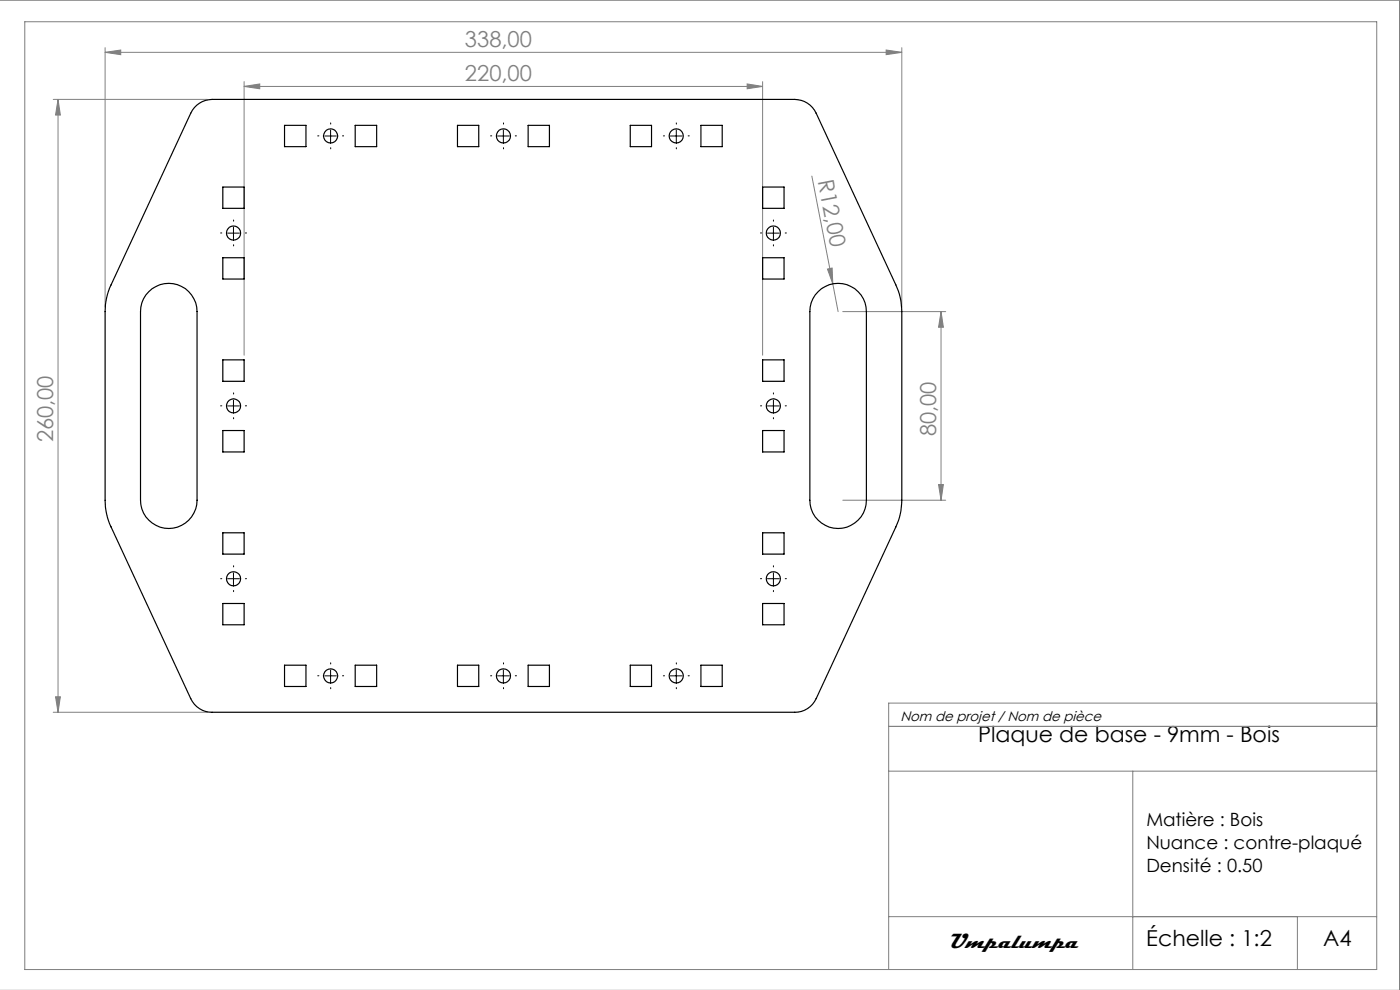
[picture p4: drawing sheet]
<svg xmlns="http://www.w3.org/2000/svg" width="297mm" height="210mm" viewBox="0 0 297 210" stroke-linecap="round" stroke-linejoin="round" font-family="sans-serif">
<g fill="none" stroke="#808080" stroke-width=".21">
<path d="M-.1 .1h297v210M5.3 4.6h286.8v201.1h-286.8zM22.3 11.1l3.3-.5v1zM22.3 10.1v55M22.3 11.1h169M51.8 18.3l3.3-.5v1zM51.8 17.3v58M51.8 18.3h110M158.5 17.8l3.3 .5-3.3 .5zM161.8 17.3v58M188 10.6l3.3 .5-3.3 .5zM191.3 10.1v55"/>
<path d="M11.3 21.1h32.7M12.3 21.1v130M12.3 21.1l.5 3.3h-1zM172.2 37.4l5.6 28.7M175.5 57.1l1-.2 .2 3.3zM178.8 66.1h21.8M199.6 66.1v40M199.6 66.1l.5 3.3h-1zM178.8 106.1h21.8M199.1 102.8h1l-.5 3.3zM11.3 151.1h32.7M11.8 147.8h1l-.5 3.3z"/>
<path d="M188.5 154.1h103.6M292.1 149.1h-103.6v56.6M188.5 163.6h103.6M240.3 163.6v42.1M188.5 194.4h103.6M275.2 194.4v11.3"/>
</g>
<g fill="none" stroke="#000" stroke-width=".21" stroke-dasharray="15.2 1.3 1.3 1.3">
<path d="M67.6 28.8h-.2M70.1 26.3v-.2M70.1 31.3v.3M72.6 28.8h.3M104.3 28.8h-.2M106.8 26.3v-.2M106.8 31.3v.3M109.3 28.8h.3M141 28.8h-.3M143.5 26.3v-.2M143.5 31.3v.3M146 28.8h.2"/>
<path d="M47.1 49.4h-.3M49.6 46.9v-.2M49.6 51.9v.3M52.1 49.4h.2M161.6 49.4h-.3M164.1 46.9v-.2M164.1 51.9v.3M166.6 49.4h.2M47.1 86.1h-.3M49.6 83.6v-.3M49.6 88.6v.2M52.1 86.1h.2"/>
<path d="M161.6 86.1h-.3M164.1 83.6v-.3M164.1 88.6v.2M166.6 86.1h.2M47.1 122.8h-.3M49.6 120.3v-.3M49.6 125.3v.2M52.1 122.8h.2M161.6 122.8h-.3M164.1 120.3v-.3M164.1 125.3v.2M166.6 122.8h.2"/>
<path d="M67.6 143.3h-.2M70.1 140.8v-.2M70.1 145.8v.3M72.6 143.3h.3M104.3 143.3h-.2M106.8 140.8v-.2M106.8 145.8v.3M109.3 143.3h.3M141 143.3h-.3M143.5 140.8v-.2M143.5 145.8v.3M146 143.3h.2"/>
</g>
<g fill="none" stroke="#000" stroke-width=".21">
<path d="M68.9 28.8h2.5M70.1 27.6v2.5M105.6 28.8h2.5M106.8 27.6v2.5M142.2 28.8h2.5M143.5 27.6v2.5M48.3 49.5h2.5M49.5 48.2v2.5M162.8 49.5h2.5M164.1 48.2v2.5M48.3 86.1h2.5M49.5 84.9v2.4"/>
<path d="M162.8 86.1h2.5M164.1 84.9v2.4M48.3 122.8h2.5M49.5 121.5v2.5M162.8 122.8h2.5M164.1 121.5v2.5M68.9 143.4h2.5M70.1 142.1v2.5M105.6 143.4h2.5M106.8 142.1v2.5M142.2 143.4h2.5M143.5 142.1v2.5"/>
</g>
<g fill="#808080">
<path d="M175.5 57.1l1-.2 .2 3.3z"/>
<path d="M22.3 11.1l3.3-.5v1zM188 10.6l3.3 .5-3.3 .5z"/>
<path d="M199.6 66.1l.5 3.3h-1zM199.1 102.8h1l-.5 3.3zM12.3 21.1l.5 3.3h-1zM11.8 147.8h1l-.5 3.3z"/>
<path d="M51.8 18.3l3.3-.5v1zM158.5 17.8l3.3 .5-3.3 .5z"/>
</g>
<g fill="none" stroke="#000" stroke-width=".25">
<path d="M41.7 22.3a5 5 0 0 1 3.3-1.2h123.6a5 5 0 0 1 4.5 2.9l16.9 36.4a13.3 13.3 0 0 1 1.3 5.7v40a13.3 13.3 0 0 1-1.3 5.7l-16.9 36.4a4.9 4.9 0 0 1-4.5 2.9h-123.6a4.9 4.9 0 0 1-4.5-2.9l-16.9-36.4a13.3 13.3 0 0 1-1.3-5.7v-40a13.3 13.3 0 0 1 1.3-5.7l16.9-36.4zM47.3 39.7h4.5v4.5h-4.5zM60.4 26.6h4.5v4.5h-4.5zM75.4 26.6h4.5v4.5h-4.5zM97 26.6h4.6v4.5h-4.6zM112 26.6h4.6v4.5h-4.6zM133.7 26.6h4.5v4.5h-4.5zM148.7 26.6h4.5v4.5h-4.5zM161.8 39.7h4.5v4.5h-4.5zM47.3 54.7h4.5v4.5h-4.5zM161.8 54.7h4.5v4.5h-4.5zM31.6 61.9a6 6 0 0 1 6.5-1.3 6 6 0 0 1 3.7 5.5v40a6 6 0 0 1-6 6 6 6 0 0 1-6-6v-40a5.8 5.8 0 0 1 1.8-4.2z"/>
<path d="M47.3 76.3h4.5v4.6h-4.5zM161.8 76.3h4.5v4.6h-4.5zM173.6 61.9a6 6 0 0 1 6.5-1.4 6 6 0 0 1 3.7 5.6v40a6 6 0 0 1-6 6 6 6 0 0 1-6-6v-40a5.8 5.8 0 0 1 1.8-4.2zM47.3 91.3h4.5v4.6h-4.5zM161.8 91.3h4.5v4.6h-4.5zM47.3 113h4.5v4.5h-4.5zM161.8 113h4.5v4.5h-4.5zM47.3 128h4.5v4.5h-4.5zM161.8 128h4.5v4.5h-4.5zM60.4 141.1h4.5v4.5h-4.5zM75.4 141.1h4.5v4.5h-4.5zM97 141.1h4.6v4.5h-4.6z"/>
<path d="M112 141.1h4.6v4.5h-4.6zM133.7 141.1h4.5v4.5h-4.5zM148.7 141.1h4.5v4.5h-4.5z"/>
<circle cx="70.1" cy="28.8" r="1.48"/>
<circle cx="106.8" cy="28.8" r="1.5"/>
<circle cx="143.5" cy="28.8" r="1.5"/>
<circle cx="49.6" cy="49.4" r="1.5"/>
<circle cx="164.1" cy="49.4" r="1.5"/>
<circle cx="49.5" cy="86.1" r="1.5"/>
<circle cx="164.1" cy="86.1" r="1.5"/>
<circle cx="49.5" cy="122.8" r="1.51"/>
<circle cx="164.1" cy="122.8" r="1.51"/>
<circle cx="70.1" cy="143.4" r="1.5"/>
<circle cx="106.8" cy="143.4" r="1.51"/>
<circle cx="143.5" cy="143.4" r="1.51"/>
</g>
<g font-size="4.7" fill="#808080">
<text x="98.6" y="10.1">338,00</text>
<text x="98.6" y="17.3">220,00</text>
<text x="173.5" y="38.4" transform="rotate(79 173.5 38.4)">R12,00</text>
<text x="11.3" y="93.9" transform="rotate(-90 11.3 93.9)">260,00</text>
<text x="198.6" y="92.6" transform="rotate(-90 198.6 92.6)">80,00</text>
</g>
<g font-size="4.7">
<text x="207.5" y="157.5">Plaque de base - 9mm - Bois</text>
<text x="243.2" y="200.8">Échelle : 1:2</text>
<text x="280.7" y="200.8">A4</text>
</g>
<text font-size="4.5" x="201.2" y="201.2">Umpalumpa</text>
<g font-size="3.9">
<text x="243.2" y="175.2">Matière : Bois</text>
<text x="243.2" y="180">Nuance : contre-plaqué</text>
<text x="243.2" y="184.9">Densité : 0.50</text>
</g>
<text font-size="2.9" x="191" y="152.9">Nom de projet / Nom de pièce</text>
</svg>
